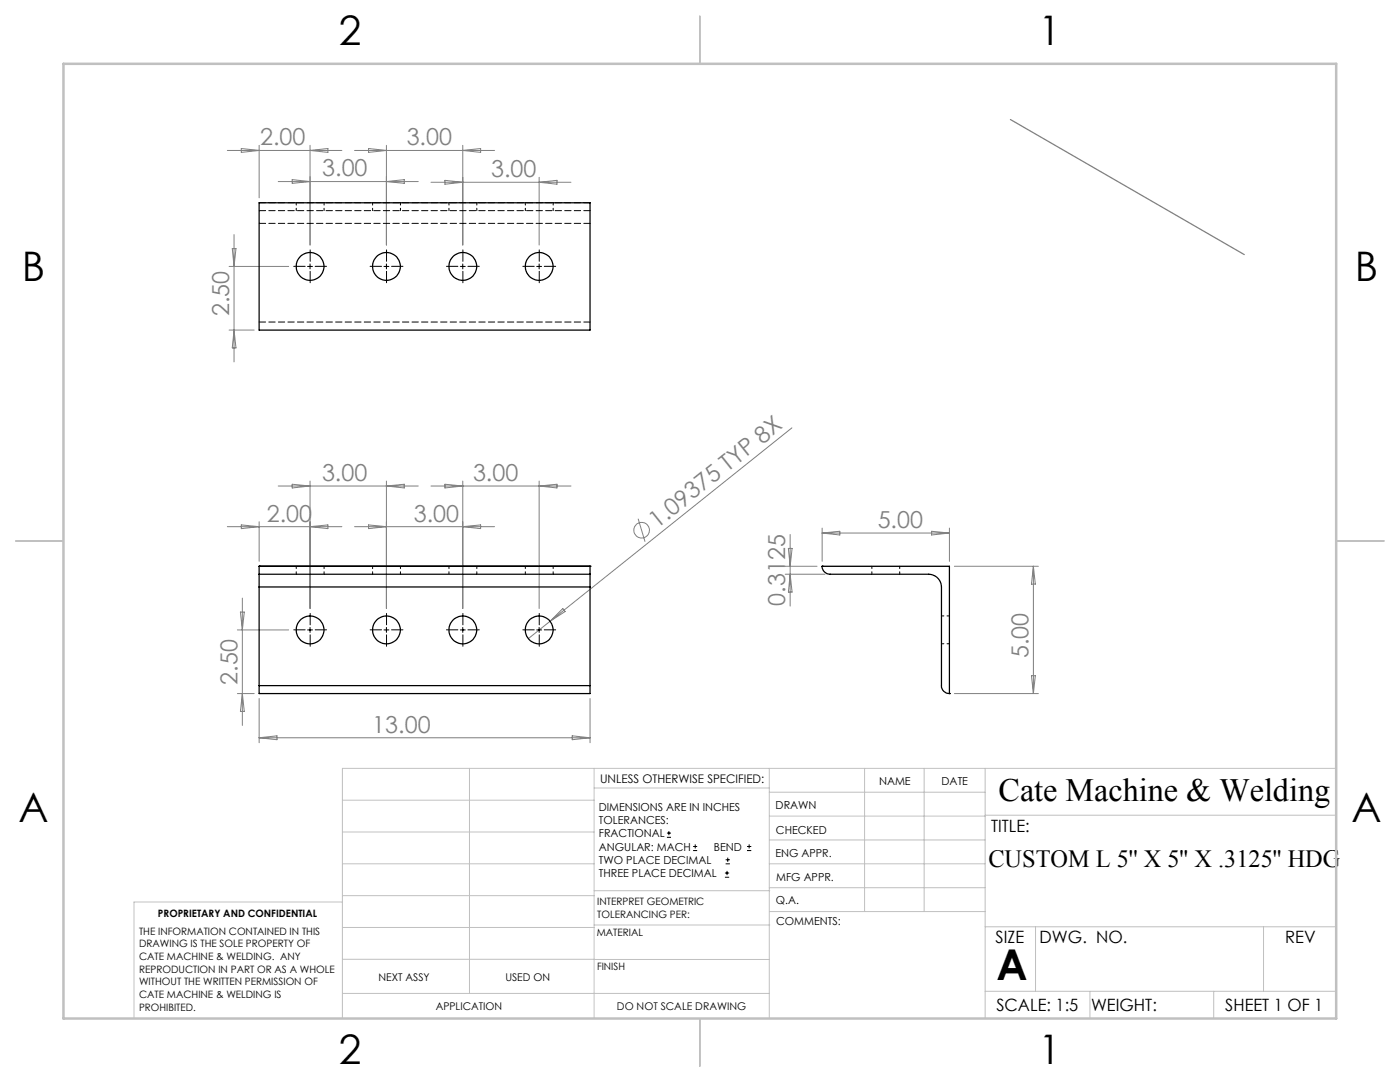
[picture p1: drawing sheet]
<svg xmlns="http://www.w3.org/2000/svg" width="279mm" height="216mm" viewBox="0 0 279 216" stroke-linecap="round" stroke-linejoin="round" font-family="sans-serif">
<g fill="none" stroke="#808080" stroke-width=".2">
<path d="M45.4 30h22.8M48.2 29.6l3.5 .4-3.5 .4zM51.7 29v10.5M55.5 36.2h28M58.3 35.8l3.6 .4-3.6 .4zM61.9 29v19.9M61.9 30l3.5-.4v.8zM70.8 30h27.9M73.6 29.6l3.5 .4-3.5 .4zM77.1 29v19.9M77.1 36.2l3.6-.4v.8zM86 36.4h27.9"/>
<path d="M88.8 36l3.6 .4-3.6 .4zM92.4 29v19.9M92.4 30l3.5-.4v.8zM107.6 35.4v13.5M107.6 36.4l3.6-.4v.8zM45.7 53.2h11.9M46.4 49.6h.7l-.4 3.6zM46.7 46.8v25.4M45.7 65.9h5M46.7 65.9l.4 3.5h-.7zM55.5 97h28M58.3 96.6l3.6 .4-3.6 .4z"/>
<path d="M61.9 96v25.4M77.1 96v25.4M77.1 97l3.6-.4v.8zM86 97h27.9M88.8 96.6l3.6 .4-3.6 .4zM92.4 96v25.4M107.6 96v25.4M107.6 97l3.6-.4v.8zM158 85.4l-48.2 38.6M45.4 105.1h22.8M48.2 104.7l3.5 .4-3.5 .4zM48.4 119.3v25.4"/>
<path d="M51.7 104.1v7.9M61.9 105.1l3.5-.4v.8zM70.8 105.1h27.9M73.6 104.7l3.5 .4-3.5 .4zM92.4 105.1l3.5-.4v.8zM127.4 103.5l1.3 4.6M156.7 113h6.4M156.7 114.6h7.9M157.3 109.4h.8l-.4 3.6zM157.7 106.6v14.3M157.7 114.6l.4 3.5h-.8zM164.1 105.4v6.6"/>
<path d="M164.1 106.4h25.4M164.1 106.4l3.5-.4v.8zM185.9 106l3.6 .4-3.6 .4zM189.5 105.4v6.6M190.5 113h16.7M206.2 113v25.4M206.2 113l.4 3.6h-.8zM47.4 138.4h3.3M47.4 125.7h10.2M48 122.1h.8l-.4 3.6zM48.4 138.4l.4 3.6h-.8zM51.7 139.4v8.8"/>
<path d="M109.8 124l-4.4 3.4M109.8 124l2.5-2.6 .5 .6zM117.8 139.4v8.8M190.5 138.4h16.7M205.8 134.8h.8l-.4 3.6zM51.7 147.2h66.1M51.7 147.2l3.6-.4v.8zM114.2 146.8l3.6 .4-3.6 .4z"/>
<circle cx="128" cy="105.8" r="1.56"/>
</g>
<g fill="none" stroke="#000" stroke-width=".2">
<path d="M61.4 53.2h1M61.9 52.7v1M76.6 53.2h1M77.1 52.7v1M91.9 53.2h1M92.4 52.7v1M107.1 53.2h1M107.6 52.7v1M61.4 125.7h1M61.9 125.2v1M76.6 125.7h1M77.1 125.2v1"/>
<path d="M91.9 125.7h1M92.4 125.2v1M107.1 125.7h1M107.6 125.2v1M133.1 167.1h.8M133.1 166.2h.8M133.5 165.8v.9M138.3 169.7h.8M138.3 168.9h.8M138.7 168.5v.8M144.7 175h.8M144.7 174.2h.8"/>
<path d="M144.8 172.4h.9M144.8 171.6h.9M145.1 173.8v.8M145.2 171.1v.9M149.1 169.7h.8M149.1 168.9h.8M149.5 168.5v.8"/>
</g>
<g fill="none" stroke="#000" stroke-width=".2" stroke-dasharray="15.2 1.3 1.3 1.3">
<path d="M60.9 53.1h-2.3M61.9 52.1v-2.2M61.9 54.1v2.3M62.9 53.1h2.3M76.1 53.1h-2.2M77.1 52.1v-2.2M77.1 54.1v2.3M78.1 53.1h2.3M91.4 53.1h-2.3M92.4 52.1v-2.2M92.4 54.1v2.3M93.4 53.1h2.3"/>
<path d="M106.6 53.1h-2.3M107.6 52.1v-2.2M107.6 54.1v2.3M108.6 53.1h2.3M60.9 125.7h-2.3M61.9 124.7v-2.3M61.9 126.7v2.3M62.9 125.7h2.3M76.1 125.7h-2.2M77.1 124.7v-2.3M77.1 126.7v2.3M78.1 125.7h2.3"/>
<path d="M91.4 125.7h-2.3M92.4 124.7v-2.3M92.4 126.7v2.3M93.4 125.7h2.3M106.6 125.7h-2.3M107.6 124.7v-2.3M107.6 126.7v2.3M108.6 125.7h2.3"/>
</g>
<g fill="none" stroke="#c0c0c0" stroke-width=".2">
<path d="M68.3 159.7h50.3M93.7 153.3v44.9M118.6 153.3v49.9M118.6 157.2h34.9M153.5 153.3v49.9M153.5 158.1h43.1M172.5 153.3v28.6M184.4 153.3v28.6M196.6 153.3v49.9M266.7 153.3h-198.4v49.9M68.3 178.7h50.3M68.3 172.4h50.3"/>
<path d="M68.3 166h50.3M68.3 180h-41.6v23.2M118.6 177.7h35M153.5 167.6h43.1M153.5 162.8h43.1M153.5 172.4h43.1M153.5 177.1h43.1M196.6 162.7h70.1M68.3 198.2h85.2M68.3 191.4l85.2 .1M68.3 185.1h50.3M118.6 184.6h35"/>
<path d="M153.6 181.9h43M196.6 197.8h70.1M196.6 184.9h70.1M206.7 184.9v12.9M217.5 197.8v5.4M242.2 197.8v5.4M252.2 184.9v12.9"/>
</g>
<path d="M139.7 3.2v9.5M3.1 107.9h9.6M266.7 107.9h9.5M139.7 203.2v9.6" fill="none" stroke="#c0c0c0" stroke-width=".25"/>
<path d="M12.7 12.7h254v190.5h-254z" fill="none" stroke="#c0c0c0" stroke-width=".5"/>
<path d="M201.6 23.8l46.7 27M51.7 113h66.1" fill="none" stroke="#808080" stroke-width=".25"/>
<g fill="none" stroke="#000" stroke-width=".25">
<path d="M51.7 40.5h66.1v25.4h-66.1zM51.7 113v1.6M51.7 113h.1M51.7 114.6v2.5M51.7 114.6h66.1M51.7 113h66.1M51.7 117.1h66.1M51.7 117.1v19.7M117.8 113v1.6M117.8 113h.1M117.8 114.6v2.5M117.8 117.1v19.7"/>
<path d="M164.1 113a1.57 1.57 0 0 0 1.6 1.6h19.6a2.58 2.58 0 0 1 2.6 2.5v19.7a1.57 1.57 0 0 0 1.6 1.6M164.1 113h.1M164.1 113h25.4v25.4M51.7 136.8v1.6h66.1v-1.6M51.7 136.8h66.1M189.5 138.4h.1"/>
<circle cx="61.9" cy="53.2" r="2.77"/>
<circle cx="77.1" cy="53.2" r="2.77"/>
<circle cx="92.4" cy="53.2" r="2.77"/>
<circle cx="107.6" cy="53.2" r="2.77"/>
<circle cx="61.9" cy="125.7" r="2.77"/>
<circle cx="77.1" cy="125.7" r="2.77"/>
<circle cx="92.4" cy="125.7" r="2.77"/>
<circle cx="107.6" cy="125.7" r="2.77"/>
</g>
<g fill="none" stroke="#000" stroke-width=".2" stroke-dasharray="1.3 .6" stroke-dashoffset=".8">
<path d="M59.1 40.4v1.6M64.7 42v-1.6M74.4 40.4v1.6M79.9 42v-1.6M89.6 40.4v1.6M95.2 42v-1.6M104.8 40.4v1.6M110.4 42v-1.6M59.1 113v1.6M64.7 114.6v-1.6M74.4 113v1.6M79.9 114.6v-1.6"/>
<path d="M89.6 113v1.6M95.2 114.6v-1.6M104.8 113v1.6M110.4 114.6v-1.6M174 113v1.6M179.6 114.6v-1.6M187.9 128.5h1.6M189.5 122.9h-1.6"/>
</g>
<path d="M51.7 42h66.1M51.7 44.6h66.1M51.7 40.4h66.1M51.7 64.3h66.1" fill="none" stroke="#000" stroke-width=".2" stroke-dasharray="1.3 .6"/>
<text font-size="8.5" x="198.9" y="195.5">A</text>
<g font-size="8.1">
<text x="67.6" y="8.9">2</text>
<text x="207.3" y="8.9">1</text>
<text x="4.4" y="56.2">B</text>
<text x="270.4" y="56.2">B</text>
<text x="3.7" y="164.1">A</text>
<text x="269.7" y="164.1">A</text>
<text x="67.6" y="212.4">2</text>
<text x="207.3" y="212.4">1</text>
</g>
<text font-size="6.5" x="199.3" y="159.9">Cate Machine &amp; Welding</text>
<text font-size="4.9" x="197.3" y="173">CUSTOM L 5'' X 5'' X .3125'' HDG</text>
<g font-size="4.7" fill="#808080">
<text x="51.9" y="29">2.00</text>
<text x="81.2" y="29">3.00</text>
<text x="64.3" y="35.2">3.00</text>
<text x="98" y="35.3">3.00</text>
<text x="45.7" y="63.1" transform="rotate(-90 45.7 63.1)">2.50</text>
<text x="64.3" y="96">3.00</text>
<text x="94.4" y="96">3.00</text>
<text x="53.3" y="104.1">2.00</text>
<text x="82.6" y="104.1">3.00</text>
<text x="131.1" y="105.5" transform="rotate(-39 131.1 105.5)">1.09375 TYP 8X</text>
<text x="175.2" y="105.3">5.00</text>
<text x="156.7" y="120.8" transform="rotate(-90 156.7 120.8)">0.3125</text>
<text x="205.2" y="131.3" transform="rotate(-90 205.2 131.3)">5.00</text>
<text x="47.4" y="136.7" transform="rotate(-90 47.4 136.7)">2.50</text>
<text x="74.3" y="146.2">13.00</text>
</g>
<g font-size="3.4">
<text x="197.8" y="166">TITLE:</text>
<text x="198.7" y="188.1">SIZE</text>
<text x="207.5" y="188.1">DWG. NO.</text>
<text x="256.5" y="188.2">REV</text>
<text x="198.8" y="201.7">SCALE: 1:5</text>
<text x="217.7" y="201.8">WEIGHT:</text>
<text x="244.5" y="201.7">SHEET 1 OF 1</text>
</g>
<text font-size="2.4" x="119.8" y="156.2">UNLESS OTHERWISE SPECIFIED:</text>
<g font-size="2.2">
<text x="119.5" y="161.8">DIMENSIONS ARE IN INCHES</text>
<text x="154.8" y="161.4">DRAWN</text>
<text x="175.4" y="156.6">NAME</text>
<text x="187.9" y="156.7">DATE</text>
<text x="119.5" y="164.4">TOLERANCES:</text>
<text x="119.5" y="167.1">FRACTIONAL</text>
<text x="154.9" y="166.3">CHECKED</text>
<text x="119.5" y="169.7">ANGULAR: MACH</text>
<text x="119.5" y="172.4">TWO PLACE DECIMAL</text>
<text x="142.5" y="169.7">BEND</text>
<text x="154.8" y="171">ENG APPR.</text>
<text x="119.5" y="175">THREE PLACE DECIMAL</text>
<text x="154.9" y="175.7">MFG APPR.</text>
<text x="154.9" y="180.4">Q.A.</text>
<text x="154.9" y="184.6">COMMENTS:</text>
</g>
<g font-size="2.1">
<text x="75.5" y="195.7">NEXT ASSY</text>
<text x="100.9" y="195.7">USED ON</text>
<text x="86.9" y="201.5">APPLICATION</text>
<text x="123.1" y="201.6">DO NOT SCALE DRAWING</text>
</g>
<g font-size="2">
<text x="31.5" y="182.9">PROPRIETARY AND CONFIDENTIAL</text>
<text x="119.2" y="180.6">INTERPRET GEOMETRIC</text>
<text x="119.2" y="183.1">TOLERANCING PER:</text>
<text x="27.8" y="186.5">THE INFORMATION CONTAINED IN THIS</text>
<text x="27.8" y="189">DRAWING IS THE SOLE PROPERTY OF</text>
<text x="27.8" y="191.6">CATE MACHINE &amp; WELDING. ANY</text>
<text x="119.1" y="186.7">MATERIAL</text>
<text x="27.8" y="194.1">REPRODUCTION IN PART OR AS A WHOLE</text>
<text x="27.8" y="196.6">WITHOUT THE WRITTEN PERMISSION OF</text>
<text x="119.1" y="193.5">FINISH</text>
<text x="27.8" y="199.1">CATE MACHINE &amp; WELDING IS</text>
<text x="27.8" y="201.7">PROHIBITED.</text>
</g>
</svg>
